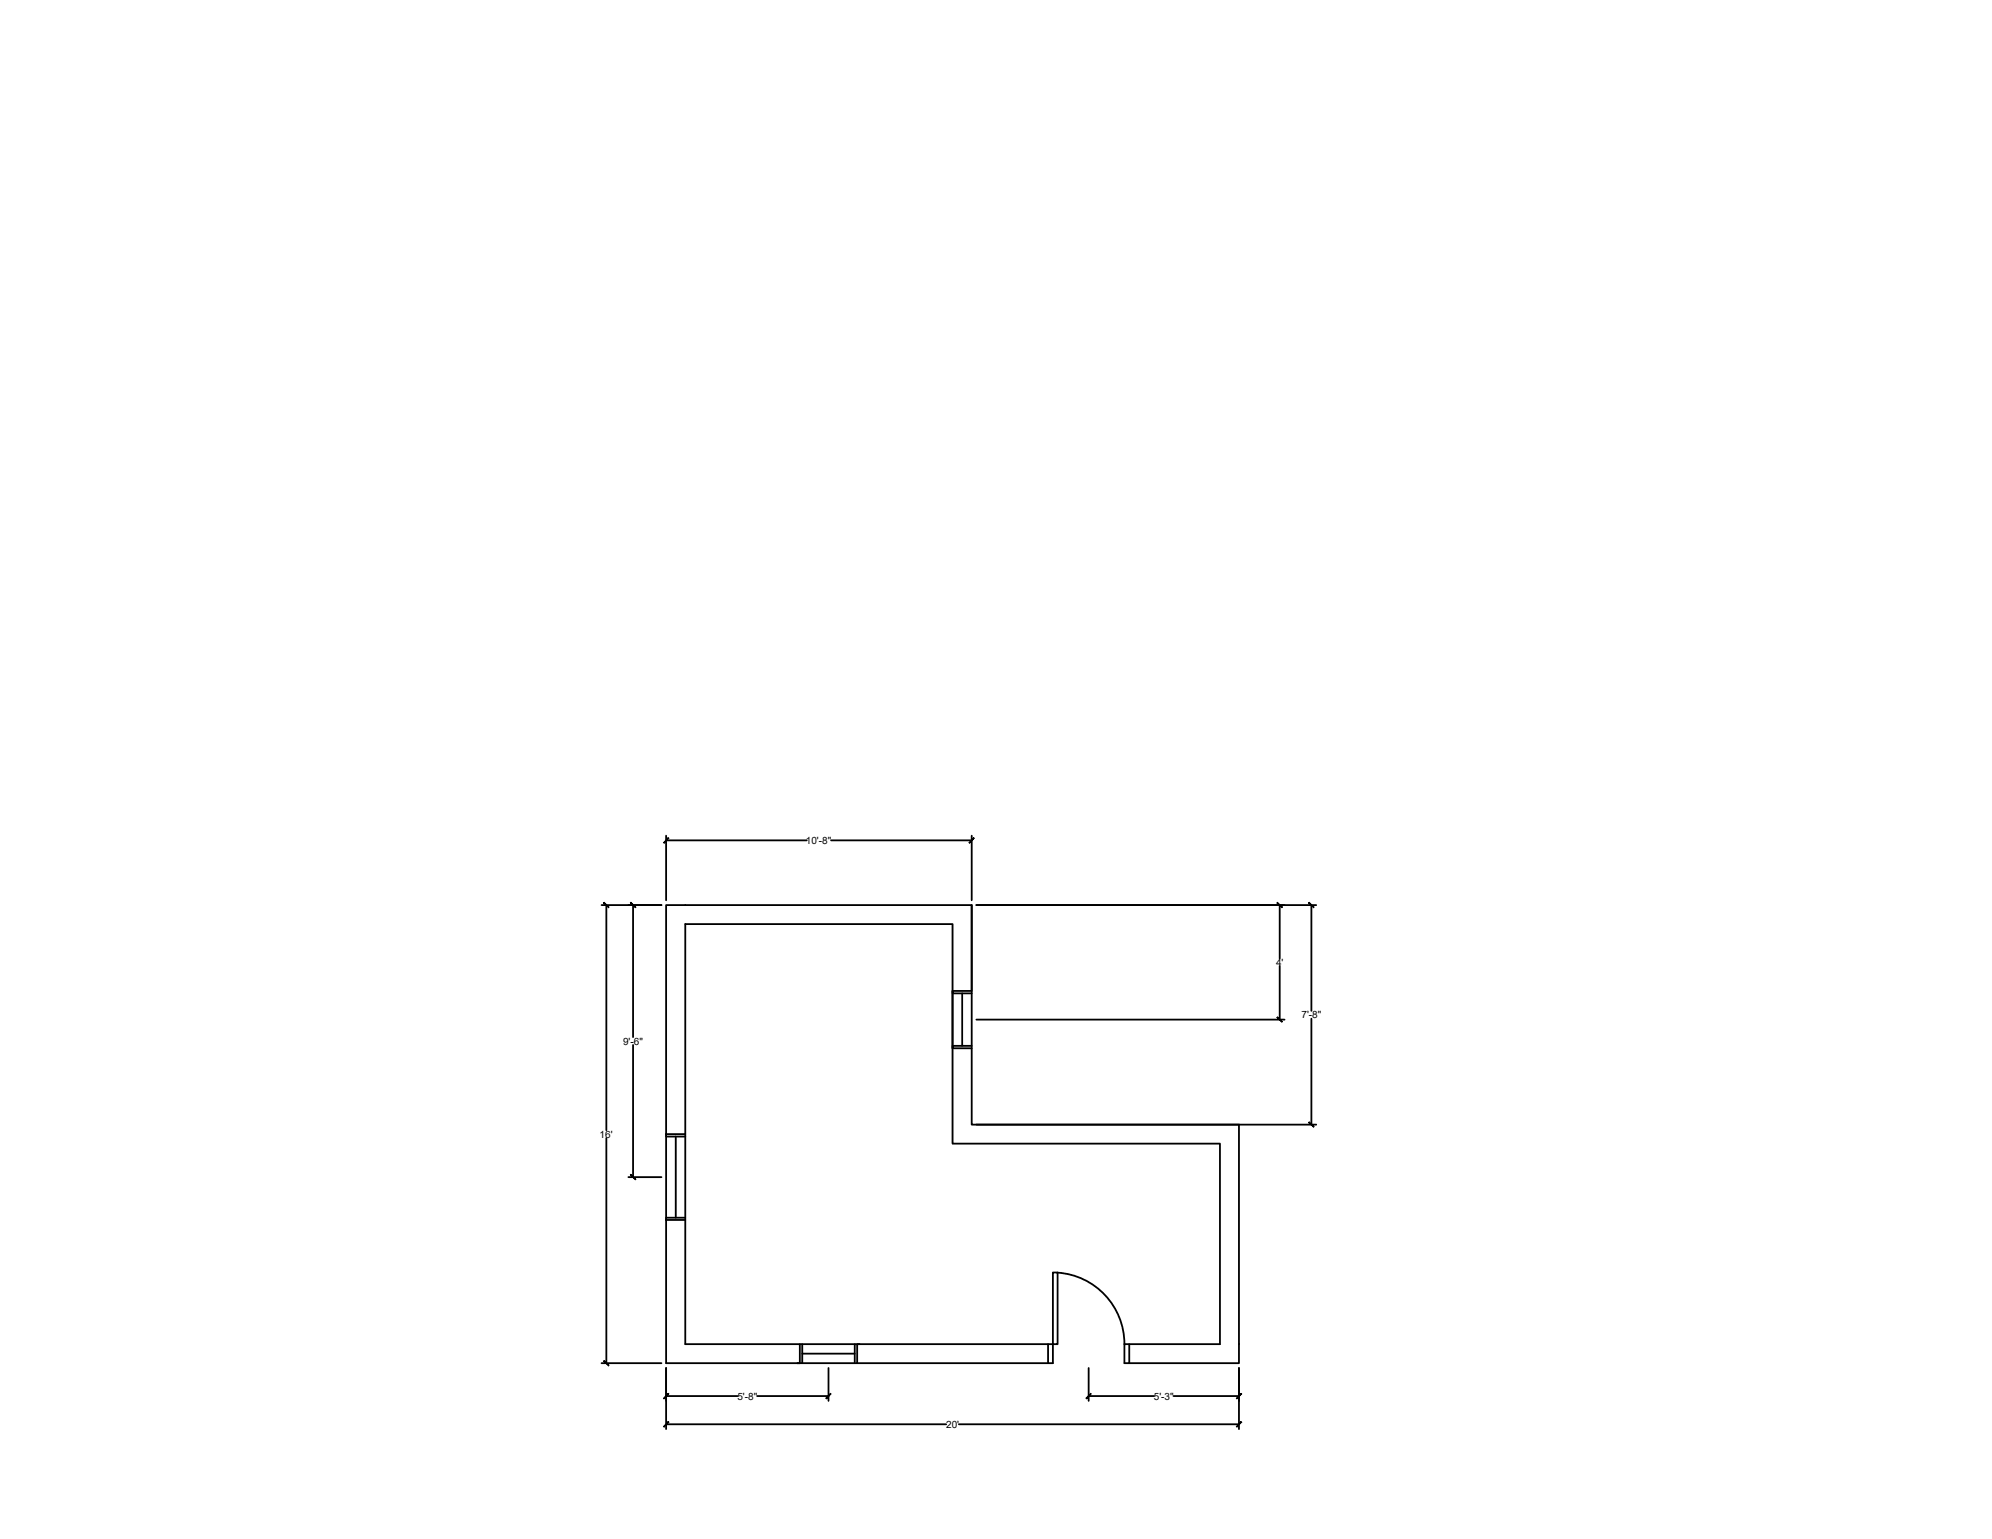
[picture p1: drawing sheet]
<svg xmlns="http://www.w3.org/2000/svg" width="279mm" height="216mm" viewBox="0 0 279 216" stroke-linecap="round" stroke-linejoin="round" font-family="sans-serif">
<!-- layer: 0 -->
<g fill="none" stroke="#000" stroke-width=".25">
<path d="M93.4 117.2v9.1M93.4 117.9h19.8M116.6 117.9h19.7M136.3 117.2v9.1M84.4 127h8.4M85 127v31.6M88.8 127v18.5M93.4 127h42.9v30.8h37.5v33.4h-16.1v-2.6h13.4v-28.2h-37.5v-30.8h-37.5v59h51.6v2.6h-54.3zM133.6 139v.4h2.7M135 139.4v7.3M136.3 127v12h-2.7v8.1h2.7M136.9 127h47.7"/>
<path d="M179.5 127v7.5M179.5 135.5v7.5M183.9 127v14.8M85 159.7v31.5M88.8 146.6v18.5M94.8 159.4v11.4M96.1 159.1h-2.7v.3h2.7M136.3 146.7h-2.7v.4M136.9 143h43.3M136.9 157.8h47.7M183.9 142.9v14.9M88.1 165.1h4.7"/>
<path d="M96.1 170.8h-2.7v.3h2.7M147.7 178.5h.6v10.1h-.6zM148.3 178.5a10 10 0 0 1 9.4 10.1M84.4 191.2h8.4M93.4 191.9v8.6M93.4 195.8h10.1M93.4 199.8h39.3M106.2 195.8h10M112.2 188.6v2.6h-.4M112.5 189.9h7.4M112.5 188.6v2.6M116.2 191.9v4.6"/>
<path d="M119.9 188.6v2.6M120.5 188.6h-.3v2.6M134.5 199.8h39.3M147 188.6v2.6M152.7 195.8h9.2M152.7 191.9v4.6M158.4 188.6v2.6M164.6 195.8h9.2M173.8 191.9v8.6"/>
</g>
<g fill="#000" stroke="#000" stroke-width=".14">
<path d="M93.7 117.5l-.6 .8 .7-.7zM93.7 117.5l-.6 .8v-.1z"/>
<path d="M135.9 118.2l.1 .1 .6-.8zM136.6 117.5l.1 .1-.7 .7z"/>
<path d="M84.7 126.7l.6 .6h.1zM84.7 126.7l.1-.1 .6 .7z"/>
<path d="M88.4 126.7l.7 .6h.1zM88.4 126.7l.1-.1 .7 .7z"/>
<path d="M179.1 126.7l.7 .6h.1zM179.1 126.7l.1-.1 .7 .7z"/>
<path d="M183.6 126.7l.6 .6h.1zM183.6 126.7v-.1l.7 .7z"/>
<path d="M179.2 142.7h-.1l.8 .6zM179.1 142.7l.8 .6-.1 .1z"/>
<path d="M183.6 157.5l.7 .6-.7-.7zM183.6 157.5l.7 .6h-.1z"/>
<path d="M88.5 164.8h-.1l.8 .6zM88.4 164.8l.8 .6-.1 .1z"/>
<path d="M84.7 190.9l.7 .6-.6-.6zM84.7 190.9l.7 .6-.1 .1z"/>
<path d="M93.7 195.5l-.6 .7 .7-.6zM93.7 195.5l-.6 .7v-.1z"/>
<path d="M93.7 199.4l-.6 .8 .7-.7zM93.7 199.4l-.6 .8v-.1z"/>
<path d="M115.8 196.1l.1 .1 .6-.7zM116.5 195.5l.1 .1-.7 .6z"/>
<path d="M153 195.5l-.6 .7 .7-.6zM152.3 196.1l.7-.6-.6 .7z"/>
<path d="M173.4 196.1l.1 .1 .6-.7zM174.1 195.5l.1 .1-.7 .6z"/>
<path d="M173.4 200.1l.1 .1 .6-.8zM174.1 199.4l.1 .1-.7 .7z"/>
</g>
<g font-size="1.4">
<text x="113" y="118.4">10'-8&quot;</text>
<text x="179" y="135.5">4'</text>
<text x="182.5" y="142.8">7'-8&quot;</text>
<text x="87.4" y="146.5">9'-6&quot;</text>
<text x="84.1" y="159.6">16'</text>
<text x="103.4" y="196.4">5'-8&quot;</text>
<text x="161.8" y="196.4">5'-3&quot;</text>
<text x="132.7" y="200.3">20'</text>
</g>
</svg>
